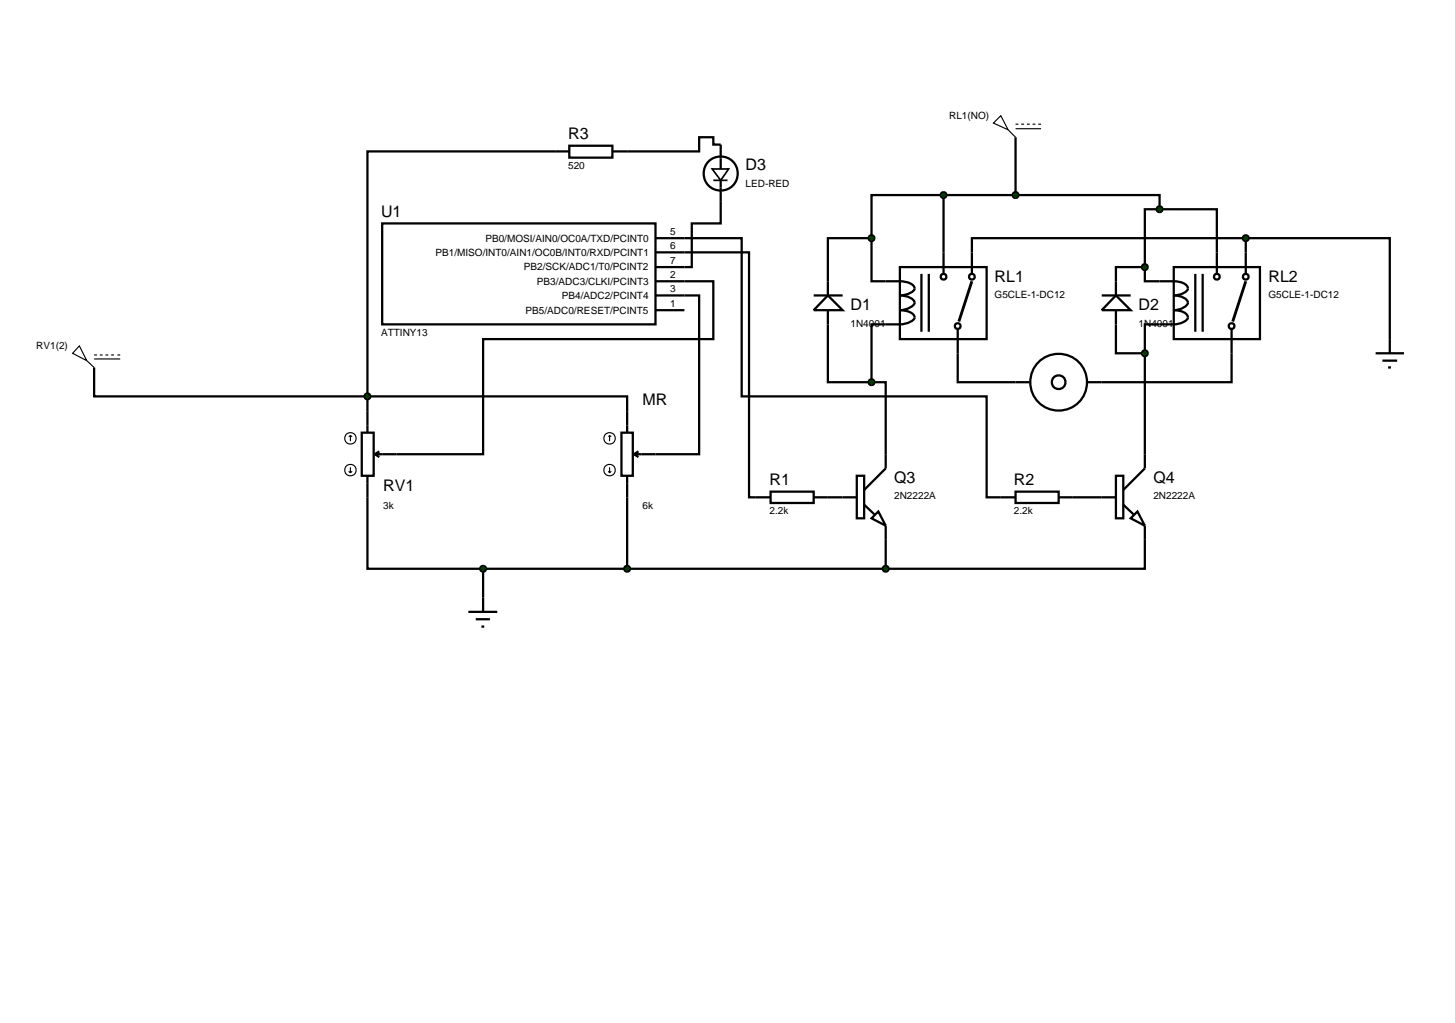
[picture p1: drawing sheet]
<svg xmlns="http://www.w3.org/2000/svg" width="257mm" height="180mm" viewBox="0 0 257 180" stroke-linecap="round" stroke-linejoin="round" font-family="sans-serif">
<g fill="none" stroke="#000" stroke-width=".4">
<path d="M67.4 39.4h48.2v17.8h-48.2zM97.9 26.7h-33.1v43.2M127.1 35.6v3.8h-5.1v7.7h-6.4M127.1 25.5h-1.3v-1.3h-2.5v2.5h-12.7M166.4 34.4h-12.7v7.6M166.4 34.4h12.7M166.4 34.4v10.1M179.1 34.4h25.4v2.5M179.1 24.2v10.2M204.5 36.9h10.1v7.6M204.5 36.9h-2.6v10.2M115.6 44.5h16.5v43.2h1.2"/>
<path d="M115.6 42h15.2v27.9h43.2v17.8h2.5M115.6 49.6h10.2v10.2h-40.6v20.3h-15.3M115.6 52.1h7.7v28h-7.7M115.6 54.7h5.1M146 57.2v10.2h7.7M153.7 42v7.6h2.5M153.7 42h-7.7v7.6M156.2 57.2h-2.5v10.2M196.8 57.2v5.1h5.1M201.9 47.1v2.5h2.6M201.9 47.1h-5.1v2.5M204.5 57.2h-2.6v5.1"/>
<path d="M219.7 42h-48.3v2.5M219.7 42h25.4v17.8M219.7 42v2.5M16.6 64.8v5.1h48.2M64.8 69.9h45.8v2.6M64.8 69.9v2.6M153.7 67.4h2.5v12.7M168.9 62.3v5.1h10.2M201.9 62.3v17.8M217.2 62.3v5.1h-22.9M64.8 87.7v12.6h20.4M110.6 87.7v12.6"/>
<path d="M146 87.7h2.6M156.2 95.2v5.1M189.2 87.7h5.1M201.9 95.2v5.1h-45.7M82.6 107.9h5.1M83.9 109.2h2.5M84.9 110.5h.5M85.2 100.3v7.6M85.2 100.3h71"/>
</g>
<path d="M84.8 100l.4-.2-.5 .5zM85.2 99.8l.4 .2 .1 .3zM85.2 100.8l.5-.5-.2 .4zM84.7 100.3l.5 .5-.3-.1z" fill="#004000" stroke="#000" stroke-width=".4"/>
<path d="M84.7 100.3l.5-.5 .5 .5-.5 .5z" fill="#004000"/>
<path d="M133.3 87.7h2.6M135.9 86.7h7.6v2h-7.6zM143.5 87.7h2.5" fill="none" stroke="#000" stroke-width=".4"/>
<path d="M155.8 100l.4-.2-.5 .5zM156.2 99.8l.4 .2 .1 .3zM156.7 100.3l-.2 .4-.3 .1zM155.7 100.3l.5 .5-.3-.1z" fill="#004000" stroke="#000" stroke-width=".4"/>
<path d="M155.7 100.3l.5-.5 .5 .5-.5 .5z" fill="#004000"/>
<g fill="none" stroke="#000" stroke-width=".4">
<path d="M156.2 49.6a8.7 8.7 0 0 1 4.3 .3 .9 .9 0 0 1 .7 1.3 3.3 3.3 0 0 1-2.5 .9 3.3 3.3 0 0 1 2.5 1l.1 .3a2.79 2.79 0 0 1-2.6 1.3 3.2 3.2 0 0 1 2.5 .9l.1 .4a2.77 2.77 0 0 1-2.6 1.2h-2.5M158.7 47.1h15.3v12.7h-15.3zM162.5 48.3v10.2M163.8 48.3v10.2M166.4 44.5v3.8M168.9 58v4.3M171.4 44.5v3.8M204.5 49.6a8.2 8.2 0 0 1 4.2 .3 .88 .88 0 0 1 .8 .9 .88 .88 0 0 1-.8 .9l-1.1 .3-.6 .1a2.31 2.31 0 0 1 2.5 1.3 2.6 2.6 0 0 1-2.5 1.3 2.98 2.98 0 0 1 2.4 .9 .85 .85 0 0 1-.7 1.2 7.3 7.3 0 0 1-4.2 .4M207 47.1h15.2v12.7h-15.2zM210.8 48.3v10.2M212.1 48.3v10.2M214.6 44.5v3.8"/>
<path d="M217.2 58v4.3M219.7 44.5v3.8M176.5 87.7h2.6M179.1 86.7h7.6v2h-7.6zM186.7 87.7h2.5"/>
<circle cx="166.4" cy="48.8" r=".51"/>
<circle cx="168.9" cy="57.5" r=".51"/>
<circle cx="171.4" cy="48.8" r=".51"/>
<circle cx="214.6" cy="48.8" r=".51"/>
<circle cx="217.2" cy="57.5" r=".51"/>
<circle cx="219.7" cy="48.8" r=".51"/>
</g>
<path d="M171.4 49.6l-2.3 7.1M219.7 49.6l-2.3 7.1" fill="none" stroke="#000" stroke-width=".5"/>
<path d="M176.5 20.4l1.3 2.5-2.6-1.2zM177.8 22.9l1.3 1.3M179.1 21.9h.5M179.1 22.7h4.5M180.1 21.9h.5M181.1 21.9h.5M182.1 21.9h.5M183.1 21.9h.5" fill="none" stroke="#000" stroke-width=".2"/>
<path d="M178.8 34l.3-.1-.5 .5zM179.1 33.9l.4 .2 .1 .3zM179.6 34.4l-.1 .3-.4 .2zM178.6 34.4l.5 .5-.4-.2z" fill="#004000" stroke="#000" stroke-width=".4"/>
<path d="M179.1 33.9l.5 .5-.5 .5-.5-.5z" fill="#004000"/>
<g fill="none" stroke="#000" stroke-width=".4">
<path d="M245.1 59.8v2.5M179.1 67.4h2.5M191.8 67.4h2.5M242.6 62.3h5M243.8 63.6h2.6M244.8 64.8h.5"/>
<circle cx="186.7" cy="67.4" r="1.21"/>
<circle cx="186.7" cy="67.4" r="5"/>
</g>
<g fill="#004000" stroke="#000" stroke-width=".4">
<path d="M219.3 41.7l.4-.2-.5 .5zM219.7 41.5l.4 .2 .1 .3zM219.7 42.5l.5-.5-.1 .3zM219.2 42l.5 .5-.3-.1z"/>
<path d="M166.1 34l.3-.1-.5 .5zM166.4 33.9l.4 .2 .1 .3zM166.9 34.4l-.1 .3-.4 .2zM165.9 34.4l.5 .5-.4-.2z"/>
<path d="M204.1 36.6l.4-.2-.5 .5zM204.5 36.4l.4 .2 .1 .3zM205 36.9l-.1 .3-.4 .2zM204 36.9l.5 .5-.4-.2z"/>
</g>
<g fill="#004000">
<path d="M219.2 42l.5-.5 .5 .5-.5 .5z"/>
<path d="M166.4 33.9l.5 .5-.5 .5-.5-.5z"/>
<path d="M204.5 36.4l.5 .5-.5 .5-.5-.5z"/>
</g>
<path d="M143.5 52.1h5.1M146 52.1l2.6 2.6h-5.1zM146 49.6v2.5M146 54.7v2.5" fill="none" stroke="#000" stroke-width=".4"/>
<g fill="#004000" stroke="#000" stroke-width=".4">
<path d="M153.3 41.7l.4-.2-.5 .5zM153.7 41.5l.3 .1 .2 .4zM154.2 42l-.1 .3-.4 .2zM153.2 42l.5 .5-.4-.2z"/>
<path d="M153.4 67l.3-.1-.5 .5zM153.7 66.9l.4 .2 .1 .3zM154.2 67.4l-.1 .3-.4 .2zM153.2 67.4l.5 .5-.4-.2z"/>
</g>
<g fill="#004000">
<path d="M153.7 41.5l.5 .5-.5 .5-.5-.5z"/>
<path d="M153.7 66.9l.5 .5-.5 .5-.5-.5z"/>
</g>
<path d="M194.3 52.1h5.1M196.8 52.1l2.6 2.6h-5.1zM196.8 49.6v2.5M196.8 54.7v2.5" fill="none" stroke="#000" stroke-width=".4"/>
<g fill="#004000" stroke="#000" stroke-width=".4">
<path d="M201.6 46.7l.3-.1-.5 .5zM201.9 46.6l.4 .2 .1 .3zM202.4 47.1l-.1 .3-.4 .2zM201.4 47.1l.5 .5-.4-.2z"/>
<path d="M201.5 62l.4-.2-.5 .5zM201.9 61.8l.4 .2 .1 .3zM202.4 62.3l-.1 .3-.4 .2zM201.4 62.3l.5 .5-.4-.2z"/>
</g>
<g fill="#004000">
<path d="M201.9 46.6l.5 .5-.5 .5-.5-.5z"/>
<path d="M201.4 62.3l.5-.5 .5 .5-.5 .5z"/>
</g>
<g fill="none" stroke="#000" stroke-width=".4">
<path d="M97.9 26.7h2.5M100.4 25.7h7.6v2.1h-7.6zM108 26.7h2.6M127.1 25.5v4.3M127.1 31.8v3.8"/>
<circle cx="127.1" cy="30.6" r="3"/>
</g>
<path d="M125.6 29.8h2.9l-1.4 2zM125.8 31.8h2.5" fill="none" stroke="#000" stroke-width=".3"/>
<path d="M64.5 69.5l.3-.1-.5 .5zM64.8 69.4l.4 .2 .1 .3zM64.8 70.4l.5-.5-.1 .3zM64.3 69.9l.5 .5-.4-.2z" fill="#004000" stroke="#000" stroke-width=".4"/>
<path d="M64.8 69.4l.5 .5-.5 .5-.5-.5z" fill="#004000"/>
<path d="M63.8 76.3h2.1v7.6h-2.1zM64.8 72.5v3.8M66.9 79.6l-.8 .5M109.6 76.3h2v7.6h-2zM110.6 72.5v3.8M112.6 79.6l-.8 .5M64.8 83.9v3.8M66.1 80.1l.8 .5M66.1 80.1h3.8M110.6 83.9v3.8M111.8 80.1h3.8M111.8 80.1l.8 .5" fill="none" stroke="#000" stroke-width=".4"/>
<g fill="none" stroke="#000" stroke-width=".2">
<path d="M61.8 76.8l-.3 .2M61.8 76.8l.3 .2M61.8 76.8v1M107.5 76.8l-.2 .2M107.5 76.8l.3 .2M107.5 76.8v1M61.5 83.1l.3 .3M61.8 82.4v1M62.1 83.1l-.3 .3M107.3 83.1l.2 .3M107.5 82.4v1M107.8 83.1l-.3 .3"/>
<circle cx="61.8" cy="77.3" r="1.01"/>
<circle cx="107.5" cy="77.3" r="1.01"/>
<circle cx="61.8" cy="82.9" r="1.01"/>
<circle cx="107.5" cy="82.9" r="1.01"/>
</g>
<path d="M110.2 100l.4-.2-.5 .5zM110.6 99.8l.4 .2 .1 .3zM111.1 100.3l-.2 .4-.3 .1zM110.1 100.3l.5 .5-.3-.1z" fill="#004000" stroke="#000" stroke-width=".4"/>
<path d="M110.1 100.3l.5-.5 .5 .5-.5 .5z" fill="#004000"/>
<path d="M148.6 87.7h2.5M151.1 83.9h1.3v7.5h-1.3zM152.4 89l1.8 1.7M153.7 91.4l1.2-1.2 1.3 2.5zM156.2 80.1v2.5l-3.8 3.8M156.2 92.7v2.5M194.3 87.7h2.5M196.8 83.9h1.3v7.5h-1.3zM198.1 89l1.8 1.7M200.6 90.2l1.3 2.5-2.5-1.3zM201.9 80.1v2.5l-3.8 3.8M201.9 92.7v2.5" fill="none" stroke="#000" stroke-width=".4"/>
<path d="M14 61l1.3 2.6-2.5-1.3zM15.3 63.6l1.3 1.2M16.6 62.6h.5M16.6 63.3h4.6M17.6 62.6h.5M18.6 62.6h.5M19.6 62.6h.5M20.7 62.6h.5" fill="none" stroke="#000" stroke-width=".2"/>
<g font-size="2.8">
<text x="100.2" y="24.6">R3</text>
<text x="131.5" y="30.1">D3</text>
<text x="67.2" y="38.3">U1</text>
<text x="175.4" y="49.7">RL1</text>
<text x="223.7" y="49.7">RL2</text>
<text x="150" y="54.7">D1</text>
<text x="200.8" y="54.7">D2</text>
<text x="113.3" y="71.4">MR</text>
<text x="67.6" y="86.6">RV1</text>
<text x="135.7" y="85.6">R1</text>
<text x="157.7" y="85.2">Q3</text>
<text x="178.8" y="85.6">R2</text>
<text x="203.4" y="85.2">Q4</text>
</g>
<g font-size="1.8">
<text x="167.4" y="21">RL1(NO)</text>
<text x="100.2" y="29.8">520</text>
<text x="131.5" y="32.9">LED-RED</text>
<text x="118.2" y="41.4">5</text>
<text x="76.8" y="45.1">PB1/MISO/INT0/AIN1/OC0B/INT0/RXD/PCINT1</text>
<text x="85.6" y="42.6">PB0/MOSI/AIN0/OC0A/TXD/PCINT0</text>
<text x="92.4" y="47.7">PB2/SCK/ADC1/T0/PCINT2</text>
<text x="118.2" y="43.9">6</text>
<text x="118.2" y="46.5">7</text>
<text x="94.7" y="50.2">PB3/ADC3/CLKI/PCINT3</text>
<text x="99.1" y="52.7">PB4/ADC2/PCINT4</text>
<text x="118.2" y="49">2</text>
<text x="118.2" y="51.5">3</text>
<text x="175.4" y="52.5">G5CLE-1-DC12</text>
<text x="223.7" y="52.5">G5CLE-1-DC12</text>
<text x="67.2" y="59.2">ATTINY13</text>
<text x="92.7" y="55.3">PB5/ADC0/RESET/PCINT5</text>
<text x="118.2" y="54.1">1</text>
<text x="150" y="57.6">1N4001</text>
<text x="200.8" y="57.6">1N4001</text>
<text x="6.4" y="61.6">RV1(2)</text>
<text x="67.6" y="89.7">3k</text>
<text x="113.3" y="89.7">6k</text>
<text x="157.7" y="88">2N2222A</text>
<text x="203.4" y="88">2N2222A</text>
<text x="135.7" y="90.7">2.2k</text>
<text x="178.8" y="90.7">2.2k</text>
</g>
</svg>
